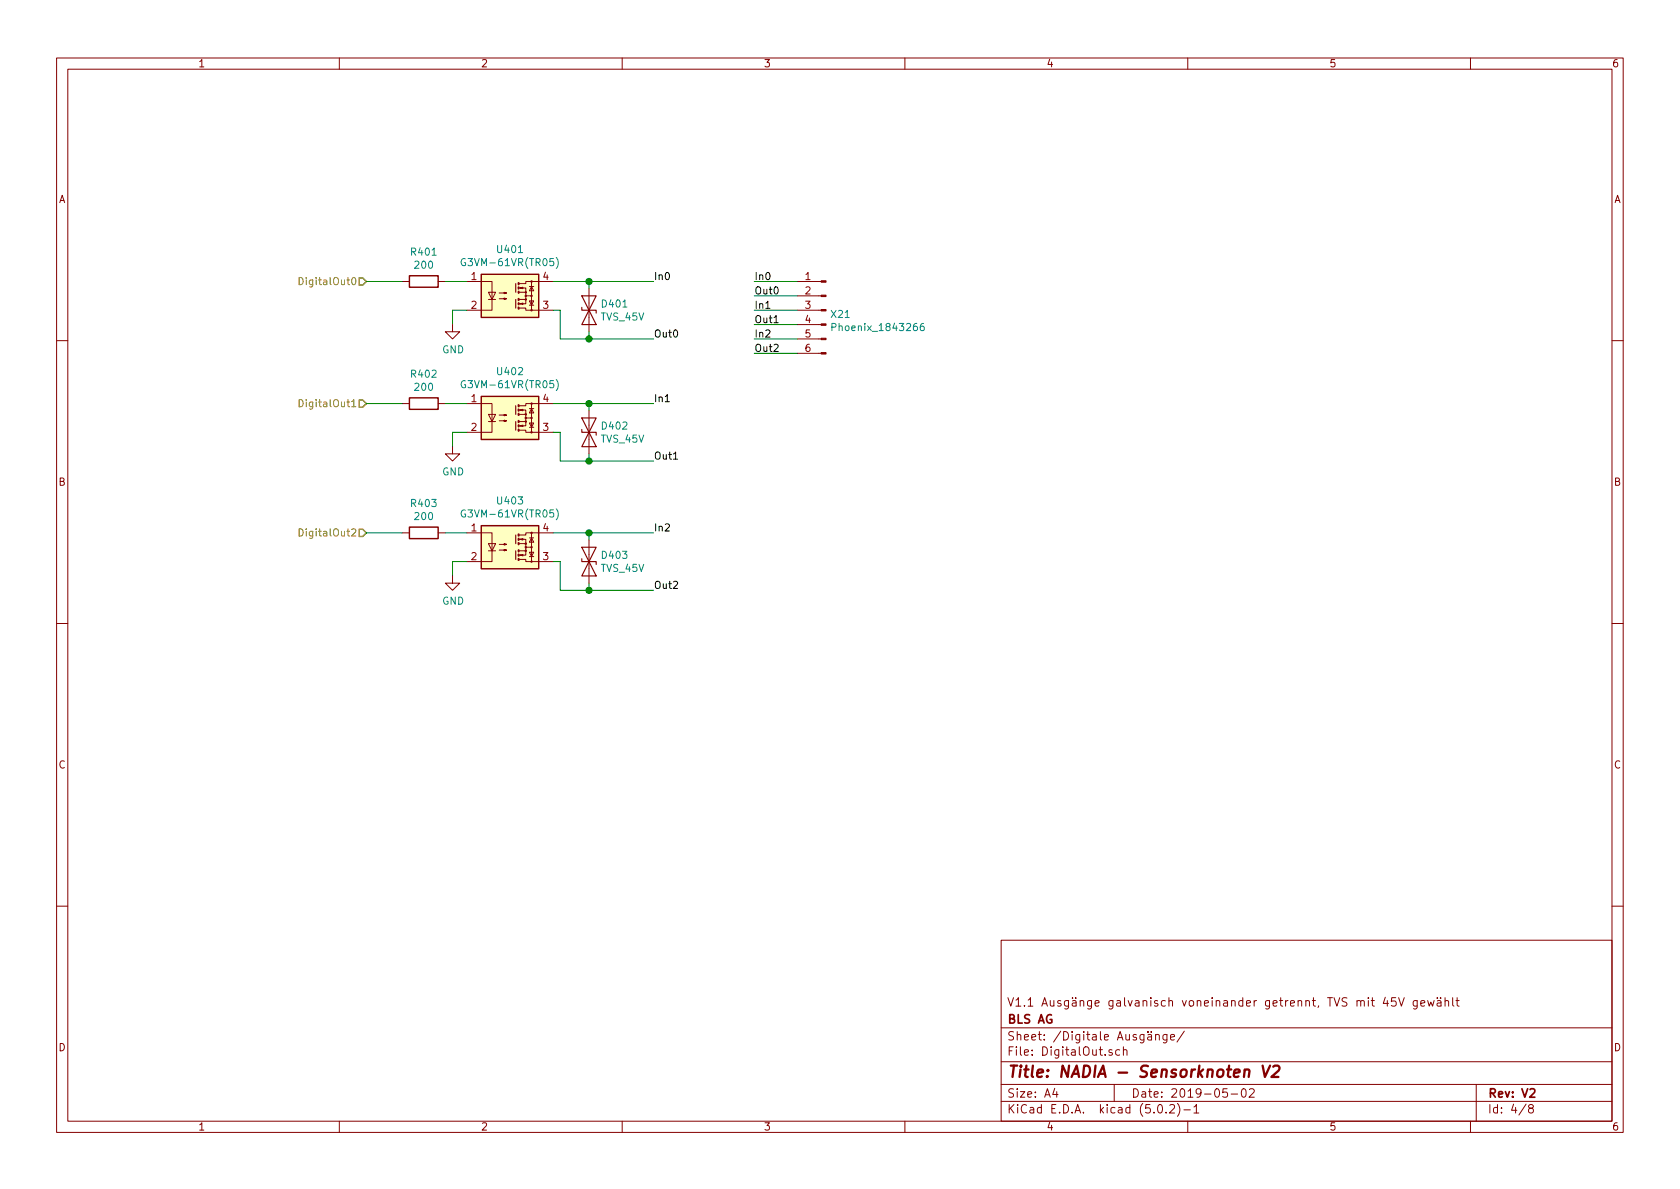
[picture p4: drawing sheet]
EESchema Schematic File Version 4
LIBS:SensorknotenPcb-cache
EELAYER 26 0
EELAYER END
$Descr A4 11693 8268
encoding utf-8
Sheet 4 8
Title "NADIA - Sensorknoten V2"
Date "2019-05-02"
Rev "V2"
Comp "BLS AG"
Comment1 "V1.1 Ausgänge galvanisch voneinander getrennt, TVS mit 45V gewählt"
Comment2 ""
Comment3 ""
Comment4 ""
$EndDescr
$Comp
L Relay_SolidState:ASSR-1218 U401
U 1 1
P 3550 2050
F 0 "U401" H 3550 2375 50  0000 C CNN
F 1 "G3VM-61VR(TR05)" H 3550 2284 50  0000 C CNN
F 2 "EigeneFootprints:SOP-4_3.9x4.4mm_Pitch2.54mm" H 3350 1850 50  0001 L CIN
F 3 "https://www.digikey.ch/product-detail/de/omron-electronics-inc-emc-div/G3VM-61VR-TR05/Z10319CT-ND/8602730" H 3500 2050 50  0001 L CNN
F 4 "G3VM-61VR(TR05)" H 3550 2050 50  0001 C CNN "part-num"
F 5 "Omron Electronics Inc-EMC Div" H 3550 2050 50  0001 C CNN "manf"
	1    3550 2050
	1    0    0    -1  
$EndComp
Text HLabel 2550 1950 0    50   Input ~ 0
DigitalOut0
Wire Wire Line
	3250 2150 3150 2150
Wire Wire Line
	3150 2150 3150 2250
$Comp
L power:GND #PWR0401
U 1 1
P 3150 2250
F 0 "#PWR0401" H 3150 2000 50  0001 C CNN
F 1 "GND" H 3155 2077 50  0000 C CNN
F 2 "" H 3150 2250 50  0001 C CNN
F 3 "" H 3150 2250 50  0001 C CNN
	1    3150 2250
	1    0    0    -1  
$EndComp
$Comp
L Device:R R401
U 1 1
P 2950 1950
F 0 "R401" V 2743 1950 50  0000 C CNN
F 1 "200" V 2834 1950 50  0000 C CNN
F 2 "Resistors_SMD:R_0805" V 2880 1950 50  0001 C CNN
F 3 "~" H 2950 1950 50  0001 C CNN
F 4 "	Panasonic Electronic Components" H 0   0   50  0001 C CNN "manf"
F 5 "ERJ-6ENF2000V" H 0   0   50  0001 C CNN "part-num"
	1    2950 1950
	0    1    1    0   
$EndComp
Wire Wire Line
	2800 1950 2550 1950
Wire Wire Line
	3100 1950 3250 1950
$Comp
L Connector:Conn_01x06_Male X21
U 1 1
P 5750 2150
F 0 "X21" H 5723 2123 50  0000 R CNN
F 1 "Phoenix_1843266" H 5723 2032 50  0000 R CNN
F 2 "Connectors_Phoenix:PhoenixContact_MCV-GF_06x3.50mm_Vertical_ThreadedFlange_MountHole" H 5750 2150 50  0001 C CNN
F 3 "https://www.digikey.ch/product-detail/de/phoenix-contact/1843813/277-6088-ND/2527947" H 5750 2150 50  0001 C CNN
F 4 "1843266" H 5750 2150 50  0001 C CNN "part-num"
F 5 "Phoenix Contact" H 5750 2150 50  0001 C CNN "manf"
	1    5750 2150
	-1   0    0    -1  
$EndComp
Text Label 4550 2350 0    50   ~ 0
Out0
Wire Wire Line
	3850 1950 4100 1950
$Comp
L Relay_SolidState:ASSR-1218 U402
U 1 1
P 3550 2900
F 0 "U402" H 3550 3225 50  0000 C CNN
F 1 "G3VM-61VR(TR05)" H 3550 3134 50  0000 C CNN
F 2 "EigeneFootprints:SOP-4_3.9x4.4mm_Pitch2.54mm" H 3350 2700 50  0001 L CIN
F 3 "https://www.digikey.ch/product-detail/de/omron-electronics-inc-emc-div/G3VM-61VR-TR05/Z10319CT-ND/8602730" H 3500 2900 50  0001 L CNN
F 4 "G3VM-61VR(TR05)" H 3550 2900 50  0001 C CNN "part-num"
F 5 "Omron Electronics Inc-EMC Div" H 3550 2900 50  0001 C CNN "manf"
	1    3550 2900
	1    0    0    -1  
$EndComp
Text HLabel 2550 2800 0    50   Input ~ 0
DigitalOut1
Wire Wire Line
	3250 3000 3150 3000
Wire Wire Line
	3150 3000 3150 3100
$Comp
L power:GND #PWR0402
U 1 1
P 3150 3100
F 0 "#PWR0402" H 3150 2850 50  0001 C CNN
F 1 "GND" H 3155 2927 50  0000 C CNN
F 2 "" H 3150 3100 50  0001 C CNN
F 3 "" H 3150 3100 50  0001 C CNN
	1    3150 3100
	1    0    0    -1  
$EndComp
$Comp
L Device:R R402
U 1 1
P 2950 2800
F 0 "R402" V 2743 2800 50  0000 C CNN
F 1 "200" V 2834 2800 50  0000 C CNN
F 2 "Resistors_SMD:R_0805" V 2880 2800 50  0001 C CNN
F 3 "~" H 2950 2800 50  0001 C CNN
F 4 "	Panasonic Electronic Components" H 0   0   50  0001 C CNN "manf"
F 5 "ERJ-6ENF2000V" H 0   0   50  0001 C CNN "part-num"
	1    2950 2800
	0    1    1    0   
$EndComp
Wire Wire Line
	2800 2800 2550 2800
Wire Wire Line
	3100 2800 3250 2800
Text Label 4550 3200 0    50   ~ 0
Out1
Wire Wire Line
	3850 2800 4100 2800
$Comp
L Relay_SolidState:ASSR-1218 U403
U 1 1
P 3550 3800
F 0 "U403" H 3550 4125 50  0000 C CNN
F 1 "G3VM-61VR(TR05)" H 3550 4034 50  0000 C CNN
F 2 "EigeneFootprints:SOP-4_3.9x4.4mm_Pitch2.54mm" H 3350 3600 50  0001 L CIN
F 3 "https://www.digikey.ch/product-detail/de/omron-electronics-inc-emc-div/G3VM-61VR-TR05/Z10319CT-ND/8602730" H 3500 3800 50  0001 L CNN
F 4 "G3VM-61VR(TR05)" H 3550 3800 50  0001 C CNN "part-num"
F 5 "Omron Electronics Inc-EMC Div" H 3550 3800 50  0001 C CNN "manf"
	1    3550 3800
	1    0    0    -1  
$EndComp
Text HLabel 2550 3700 0    50   Input ~ 0
DigitalOut2
Wire Wire Line
	3250 3900 3150 3900
Wire Wire Line
	3150 3900 3150 4000
$Comp
L power:GND #PWR0403
U 1 1
P 3150 4000
F 0 "#PWR0403" H 3150 3750 50  0001 C CNN
F 1 "GND" H 3155 3827 50  0000 C CNN
F 2 "" H 3150 4000 50  0001 C CNN
F 3 "" H 3150 4000 50  0001 C CNN
	1    3150 4000
	1    0    0    -1  
$EndComp
$Comp
L Device:R R403
U 1 1
P 2950 3700
F 0 "R403" V 2743 3700 50  0000 C CNN
F 1 "200" V 2834 3700 50  0000 C CNN
F 2 "Resistors_SMD:R_0805" V 2880 3700 50  0001 C CNN
F 3 "~" H 2950 3700 50  0001 C CNN
F 4 "	Panasonic Electronic Components" H 0   0   50  0001 C CNN "manf"
F 5 "ERJ-6ENF2000V" H 0   0   50  0001 C CNN "part-num"
	1    2950 3700
	0    1    1    0   
$EndComp
Wire Wire Line
	2800 3700 2550 3700
Wire Wire Line
	3100 3700 3250 3700
Text Label 4550 4100 0    50   ~ 0
Out2
Wire Wire Line
	3850 3700 4100 3700
Wire Wire Line
	5550 2050 5250 2050
Text Label 5250 2050 0    50   ~ 0
Out0
$Comp
L Device:D_TVS D401
U 1 1
P 4100 2150
F 0 "D401" V 4054 2229 50  0000 L CNN
F 1 "TVS_45V" V 4145 2229 50  0000 L CNN
F 2 "Diodes_SMD:D_SMA" H 4100 2150 50  0001 C CNN
F 3 "https://www.digikey.ch/product-detail/de/vishay-semiconductor-diodes-division/SMAJ45CA-E3-61/SMAJ45CA-E3-61GICT-ND/5639153" H 4100 2150 50  0001 C CNN
F 4 "SMAJ45CA-E3/61" H 4100 2150 50  0001 C CNN "part-num"
F 5 "Vishay" H 4100 2150 50  0001 C CNN "manf"
	1    4100 2150
	0    1    1    0   
$EndComp
Wire Wire Line
	3850 2150 3900 2150
Wire Wire Line
	3900 2150 3900 2350
Wire Wire Line
	3900 2350 4100 2350
Wire Wire Line
	4100 1950 4100 2000
Connection ~ 4100 1950
Wire Wire Line
	4100 1950 4550 1950
Wire Wire Line
	4100 2300 4100 2350
Connection ~ 4100 2350
Wire Wire Line
	4100 2350 4550 2350
Wire Wire Line
	3900 3200 4100 3200
Wire Wire Line
	4100 2800 4100 2850
Wire Wire Line
	4100 3150 4100 3200
Connection ~ 4100 3200
Wire Wire Line
	4100 3200 4550 3200
Wire Wire Line
	3900 4100 4100 4100
Wire Wire Line
	4100 3700 4100 3750
Wire Wire Line
	4100 4050 4100 4100
Connection ~ 4100 4100
Wire Wire Line
	4100 4100 4550 4100
Wire Wire Line
	3850 3000 3900 3000
Wire Wire Line
	3900 3000 3900 3200
Wire Wire Line
	3850 3900 3900 3900
Wire Wire Line
	3900 3900 3900 4100
Connection ~ 4100 2800
Wire Wire Line
	4100 2800 4550 2800
Connection ~ 4100 3700
Wire Wire Line
	4100 3700 4550 3700
Wire Wire Line
	5550 2250 5250 2250
Text Label 5250 2250 0    50   ~ 0
Out1
Wire Wire Line
	5550 2450 5250 2450
Text Label 5250 2450 0    50   ~ 0
Out2
Text Label 4550 1950 0    50   ~ 0
In0
Text Label 4550 2800 0    50   ~ 0
In1
Text Label 4550 3700 0    50   ~ 0
In2
Text Label 5250 1950 0    50   ~ 0
In0
Text Label 5250 2150 0    50   ~ 0
In1
Text Label 5250 2350 0    50   ~ 0
In2
Wire Wire Line
	5550 1950 5250 1950
Wire Wire Line
	5550 2150 5250 2150
Wire Wire Line
	5550 2350 5250 2350
$Comp
L Device:D_TVS D402
U 1 1
P 4100 3000
F 0 "D402" V 4054 3079 50  0000 L CNN
F 1 "TVS_45V" V 4145 3079 50  0000 L CNN
F 2 "Diodes_SMD:D_SMA" H 4100 3000 50  0001 C CNN
F 3 "https://www.digikey.ch/product-detail/de/vishay-semiconductor-diodes-division/SMAJ45CA-E3-61/SMAJ45CA-E3-61GICT-ND/5639153" H 4100 3000 50  0001 C CNN
F 4 "SMAJ45CA-E3/61" H 4100 3000 50  0001 C CNN "part-num"
F 5 "Vishay" H 4100 3000 50  0001 C CNN "manf"
	1    4100 3000
	0    1    1    0   
$EndComp
$Comp
L Device:D_TVS D403
U 1 1
P 4100 3900
F 0 "D403" V 4054 3979 50  0000 L CNN
F 1 "TVS_45V" V 4145 3979 50  0000 L CNN
F 2 "Diodes_SMD:D_SMA" H 4100 3900 50  0001 C CNN
F 3 "https://www.digikey.ch/product-detail/de/vishay-semiconductor-diodes-division/SMAJ45CA-E3-61/SMAJ45CA-E3-61GICT-ND/5639153" H 4100 3900 50  0001 C CNN
F 4 "SMAJ45CA-E3/61" H 4100 3900 50  0001 C CNN "part-num"
F 5 "Vishay" H 4100 3900 50  0001 C CNN "manf"
	1    4100 3900
	0    1    1    0   
$EndComp
$EndSCHEMATC
